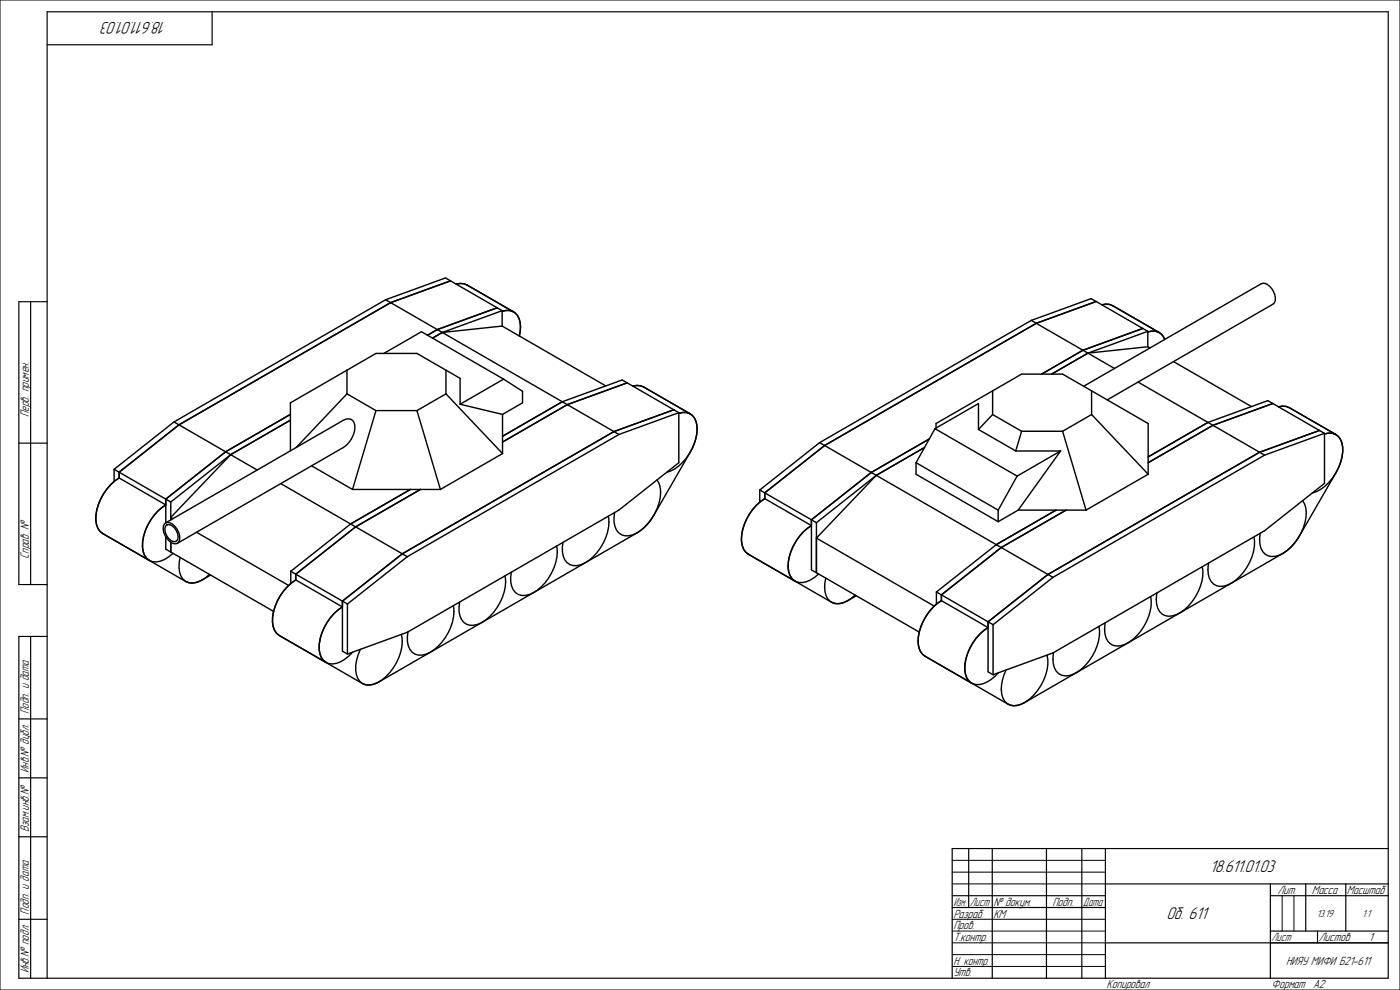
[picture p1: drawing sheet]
<svg xmlns="http://www.w3.org/2000/svg" width="594mm" height="420mm" viewBox="0 0 594 420" stroke-linecap="round" stroke-linejoin="round" font-family="sans-serif">
<path d="M0 0h594v420h-594zM404 375h65M404 365h65M404 370h65M544 380v15M549 380v15M404 400h65M404 390h65M404 395h65M539 400h50M404 405h65M404 410h65" fill="none" stroke="#000" stroke-width=".42"/>
<g fill="none" stroke="#000" stroke-width=".5">
<path d="M90 5v14h-70M13 128v120M20 128h-12v120h12M8 188h12M13 270v145M20 270h-12v145h581v-410h-569v410M8 305h12M8 330h12M8 355h12M411 360v25M421 360v55M444 360v55"/>
<path d="M459 360v55M469 360v55M589 360h-185v55M404 380h65M469 375h120M539 380h50M539 375v40M554 375v20M571 375v20M8 390h12M404 385h65M469 400h120"/>
<path d="M539 395h50M559 395v5"/>
</g>
<g fill="none" stroke="#000" stroke-width=".6">
<path d="M191.1 119.1l-25.4 9.3-89.8 51.8-25.4 20.1v2.5M163.6 127.2l25.4-9.3 24.1 13.9M163.6 127.2l99 57.1M163.6 127.2l-89.8 51.8M193.6 120.5l3.2-.1 1.3 .5 19.8 11.4M210.9 130.6l-25.4 9.2-4.1 2.4M213.1 132.1a5.4 5.4 0 0 1 7.6 4.6l.1 1.8-.4 4a9.8 9.8 0 0 0-1.7-9.7 5.6 5.6 0 0 0-5.6-.7zM213.1 138.3l-25.4 2.7M213.1 138.3l43.9 25.4M213.1 131.8v6.5M213.1 131.8l-25.4 9.2M437.6 135.9l25.4-9.2 24 13.9"/>
<path d="M437.6 135.9l-89.8 51.9M437.6 135.9l24 13.9M465.1 127.9l-25.4 9.3-89.8 51.8-25.4 20.1v2.4M467.5 129.3l3.2-.2 1.4 .6 19.8 11.4M484.9 139.3l-25.4 9.3-17.6 10.1M147.2 157v10.1M162.9 149.9l15.9-9.2 34.9 20.1M187.7 141l-4.2 2.4M189.2 157v10.1M461.6 149.8l-15.4 8.9M461.6 149.8l11.3 6.5M487 140.8a5.3 5.3 0 0 1 7.2 3.2"/>
<path d="M487 140.6v6.5M487 140.6l-25.4 9.2M487 147.1l-25.4 2.7M487 147.1l.9 .5M497.9 153.4l33.1 19.1M73.8 179l35.3 20.4M73.8 179l-25.4 20.1M123.2 178.3l-25.3 14.6M123.2 175.8l-27.5 15.9-25.4 20.1v10M147.2 167.1l12.3 7.1M147.2 167.1l-21.5 22.7M159.5 174.2h17.4"/>
<path d="M159.5 174.2l-9.9 33.4M176.9 174.2l10 33.4M189.2 167.1l24 25.3M189.2 167.1l-12.3 7.1M195.2 171.5l18 4.3M195.2 171.5v-11l-18.3-10.6h-17.4l-36.3 21v20.4M213.2 175.8v16.6M213.7 160.8l8 5.2v4.9l-8.5 4.9M213.7 160.8l-18.5 10.7M266.1 162.4l-25.4 9.3-27.5 15.8M268.5 163.8l3.2-.2 1.4 .6 19.8 11.4M285.9 173.9l-25.4 9.2-89.8 51.8-25.4 20.1v21.3l2.1 1.2"/>
<path d="M288 175.1l-24-13.9-25.4 9.2-25.4 14.7M288 175.1v21.2l-25.4 20.1-89.8 51.8-25.4 9.3M288 175.1l-25.4 9.2M421.2 175.9l-6 6.3M421.2 165.8v10.1M421.2 175.9l12.3 7.1M459.8 163.9l75.3-43.5a4.6 4.6 0 0 1 5.2 3.3 4.4 4.4 0 0 1-.2 5.3l-70.3 40.6M463.2 165.8v10.1M463.2 175.9l24 25.3M463.2 175.9l-12.3 7.1M482.9 162.1l53.7 31M540 171.2l-25.4 9.2-27.4 15.9"/>
<path d="M542.5 172.6l3.2-.2 1.3 .5 19.8 11.5M48.4 199.1l24.1 13.9M48.4 199.1v5.2M97.9 192.9l-25.4 26.6 .9 .5M97.9 192.9l-25.4 20.1M132.2 197.6l17.4 10M213.2 192.4l-26.3 15.2M262.6 184.3l-89.8 51.9M347.8 187.8l-25.4 20.1M347.8 187.8l98.9 57.1M388.7 196.3v4.9l34.8 20.1M388.7 196.3l34.8 20.1"/>
<path d="M392.3 189.9l-20.5 11.8M394.3 186.2l-24.6 14.2-25.4 20.1v21.3l45.7 26.4M396.7 181.9l18.5-10.7v11M396.7 181.9l34.8 20.1M396.7 181.9l-8 14.4M397.2 181.6v-1.9l36.3-21h17.4l36.3 21v21.5M415.2 182.2l15.8 9.1M431 191.3h19M433.5 183h17.4M433.5 183l-2.5 8.3M450 191.3l-18.5 10.7M450 191.3l-18 25.1"/>
<path d="M450.9 183l9.9 33.4M536.6 193.1l-89.9 51.8M559.8 182.6l-25.4 9.3-89.8 51.8-25.4 20.1v21.2l2.1 1.3M562 183.8l-24.1-13.8-25.4 9.2-25.3 14.7M562 183.8v21.3l-25.4 20.1-89.9 51.8-25.4 9.3M562 183.8l-25.4 9.3M50.5 202.8a20.8 20.8 0 0 0-9.6 19.7l1.5 2.9 1.1 .9 35.3 20.4a6.8 6.8 0 0 0 7-.7l3.6-2M50.5 202.8l19.8 11.4M70.3 214.2a20.8 20.8 0 0 0-9.6 19.7l1.5 2.9 1.1 1M70.3 214.2a20.8 20.8 0 0 0-9.6 19.8 5.3 5.3 0 0 0 7.4 4.1l1.7-.8 3.6-2.6M72.5 213v7.6M119.1 205.2l53.7 31"/>
<path d="M149.6 207.6h37.3M174.1 207.6l-25.3 14.7-25.4 20.1M178.4 207.6l-27.5 15.9-25.4 20.1v2.4M258.1 219a20.5 20.5 0 0 1-11.7 20.6 5.6 5.6 0 0 1-7.8-5.3l.2-4.2M278.8 203.6a10.8 10.8 0 0 1 .9 9.6 20.6 20.6 0 0 1-11.3 13.7 5.6 5.6 0 0 1-7.8-5.3l.2-4.1M282.9 200.4a19.4 19.4 0 0 0 12.3-14.2 9.9 9.9 0 0 0-1.6-10.1 5.6 5.6 0 0 0-5.6-.8 5.6 5.6 0 0 1 7.7 5.5 18.7 18.7 0 0 1-2.8 11l-15.5 26.8a20.7 20.7 0 0 1-7 7.4l-109.6 63.3a7.3 7.3 0 0 1-7 .7l-35.3-20.4a8.9 8.9 0 0 1-2.5-10.1 22.3 22.3 0 0 1 9.5-13.5M322.4 207.9v5.1M322.4 207.9l24 13.8M324.5 211.5a20.8 20.8 0 0 0-9.6 19.8l.5 1.6 .9 1.3 1.2 .9M324.5 211.5a21.3 21.3 0 0 0-9.8 18.9 6.2 6.2 0 0 0 2.8 4.7M324.5 211.5l19.8 11.5M371.8 201.7l-25.4 20"/>
<path d="M371.8 201.7l-25.4 26.6 50 28.8M423.5 216.4v4.9M431.5 202l-8 14.4M432 216.4l-8.5 4.9M432 216.4h28.8M448.1 216.4l-25.4 14.7-25.4 20M452.3 216.4l-27.5 15.9-25.4 20.1v2.4M487.2 201.2l-26.4 15.2M552.7 212.4a12.1 12.1 0 0 1 .3 11.3 18.8 18.8 0 0 1-11.9 12.3 5.4 5.4 0 0 1-6.5-5l.1-4.8M556.8 209.1a19.7 19.7 0 0 0 12.6-15.2 8.4 8.4 0 0 0-2.8-9.6l-1.4-.5-3.2 .3a5.6 5.6 0 0 1 7.7 5.5 18.7 18.7 0 0 1-2.9 10.9l-15.5 26.9a20.7 20.7 0 0 1-7 7.4l-109.6 63.3a7.3 7.3 0 0 1-7 .7l-35.3-20.4M69.6 222.5a2.31 2.31 0 0 1 3.6-.2 7.2 7.2 0 0 1 2.9 7.1 2.04 2.04 0 0 1-3.2 .9 7 7 0 0 1-3.3-7.8zM70.3 221.8l75.3-43.5a3.1 3.1 0 0 1 3.7-.2 3.1 3.1 0 0 1 1.3 3.6 11.2 11.2 0 0 1-5 8.2l-70.3 40.6"/>
<path d="M70.3 227.7v5.3l45.8 26.4M70.8 222.7a4.3 4.3 0 0 1 4.6 3.8 2.12 2.12 0 0 1-1.8 3.3 5.5 5.5 0 0 1-3.4-6.5zM72.5 230.1v4.1M76.4 236.5a9 9 0 0 0 2.4 10.2 9 9 0 0 0 10.1-3M83.4 225.8l39 22.6M172.8 236.2l-25.4 20.1M236.2 231.7a20.5 20.5 0 0 1-11.7 20.6 5.6 5.6 0 0 1-7.8-5.4l.2-4.1M317.5 235.1l35.3 20.4a6.8 6.8 0 0 0 7-.7l3.5-2.1M344.3 223a20.8 20.8 0 0 0-9.6 19.7l1.4 2.9 1.2 .9M344.3 223a21.2 21.2 0 0 0-9.8 19 5.5 5.5 0 0 0 7.8 4.7l1.7-.7 3.3-2.5M346.4 221.7v21.3M532 227.8a20.6 20.6 0 0 1-11.1 20.4 5.6 5.6 0 0 1-8.2-4.5l.1-4.8"/>
<path d="M123.4 242.4l24 13.9M123.4 242.4v5.1M125.5 246l19.8 11.5M145.3 257.5a20.8 20.8 0 0 0-9.6 19.7l1.4 2.9 1.2 .9M145.3 257.5a20.9 20.9 0 0 0-9.7 19.5 5.6 5.6 0 0 0 8.8 3.8l3.6-2.4 1.6-1.7M147.4 256.3v21.2M192.3 257a20.5 20.5 0 0 1-11.6 20.6 5.6 5.6 0 0 1-7.8-5.4l.2-4.1M214.3 244.3a20.5 20.5 0 0 1-11.7 20.6 5.6 5.6 0 0 1-7.8-5.3l.2-4.2M350.4 245.3a9.7 9.7 0 0 0 1.7 9.7 7.3 7.3 0 0 0 9.1-1.1l1.6-1.4M397.3 251.1l24 13.9M397.3 251.1v5.2M399.4 254.8a20.8 20.8 0 0 0-9.6 19.7l1.5 2.9 1.1 1"/>
<path d="M399.4 254.8a21.3 21.3 0 0 0-9.7 18.9 6.2 6.2 0 0 0 2.7 4.7M399.4 254.8l19.8 11.4M446.7 244.9l-25.4 20.1M488.2 253.1a20.6 20.6 0 0 1-11.1 20.4 5.6 5.6 0 0 1-8.3-4.5l.1-4.8M510.1 240.4a20.6 20.6 0 0 1-11.1 20.4 5.6 5.6 0 0 1-8.3-4.5l.2-4.8M170.3 269.2a20.3 20.3 0 0 1-10 20.4 5.8 5.8 0 0 1-6.4 .4 5.8 5.8 0 0 1-3-5.6 18.6 18.6 0 0 1 2-8.9M419.2 266.2a20.8 20.8 0 0 0-9.6 19.8l.6 1.6 .9 1.3 1.1 .9M419.2 266.2a21.2 21.2 0 0 0-9.7 19 5.7 5.7 0 0 0 9.2 4.2l3.3-2.4 1.6-1.6M421.3 265v21.3M444.2 277.9a20 20 0 0 1-7.2 18.5 8 8 0 0 1-9.7 2.1 9.6 9.6 0 0 1-2-10.1l1.6-4.2M466.3 265.7a20.6 20.6 0 0 1-11.1 20.4 5.6 5.6 0 0 1-8.3-4.5l.1-4.8"/>
</g>
<g font-size="6.7">
<text x="70.7" y="9.5" transform="rotate(-180 70.7 9.5)">18.611.01.03</text>
<text x="513.3" y="370">18.611.01.03</text>
<text x="494.9" y="390">Об. 611</text>
</g>
<g font-size="4.7">
<text x="12.2" y="177" transform="rotate(-90 12.2 177)">Перв. примен.</text>
<text x="12.2" y="237" transform="rotate(-90 12.2 237)">Справ. №</text>
<text x="12.2" y="303" transform="rotate(-90 12.2 303)">Подп. и дата</text>
<text x="12.2" y="328" transform="rotate(-90 12.2 328)">Инв.№ дубл.</text>
<text x="12.2" y="353" transform="rotate(-90 12.2 353)">Взам.инв.№</text>
<text x="542" y="379.2">Лит.</text>
<text x="556.7" y="379.2">Масса</text>
<text x="571.5" y="379.2">Масштаб</text>
<text x="12.2" y="388" transform="rotate(-90 12.2 388)">Подп. и дата</text>
<text x="404.5" y="384.2">Изм.</text>
<text x="404.5" y="389.2">Разраб.</text>
<text x="411.5" y="384.2">Лист</text>
<text x="421.5" y="384.2">№ докум.</text>
<text x="421.5" y="389.2">КМ</text>
<text x="446.5" y="384.2">Подп.</text>
<text x="459.5" y="384.2">Дата</text>
<text x="404.5" y="394.2">Пров.</text>
<text x="404.5" y="399.2">Т.контр.</text>
<text x="539.5" y="399.2">Лист</text>
<text x="559.5" y="399.2">Листов</text>
<text x="580.8" y="399.2">1</text>
<text x="12.2" y="413" transform="rotate(-90 12.2 413)">Инв.№ подл.</text>
<text x="404.5" y="409.2">Н. контр.</text>
<text x="545.6" y="409.2">НИЯУ МИФИ Б21-611</text>
<text x="404.5" y="414.2">Утв.</text>
<text x="469.5" y="419.2">Копировал</text>
<text x="539.5" y="419.2">Формат</text>
<text x="557.1" y="419.2">A2</text>
</g>
<g font-size="4">
<text x="558.7" y="389">13.19</text>
<text x="578" y="389">1:1</text>
</g>
</svg>
